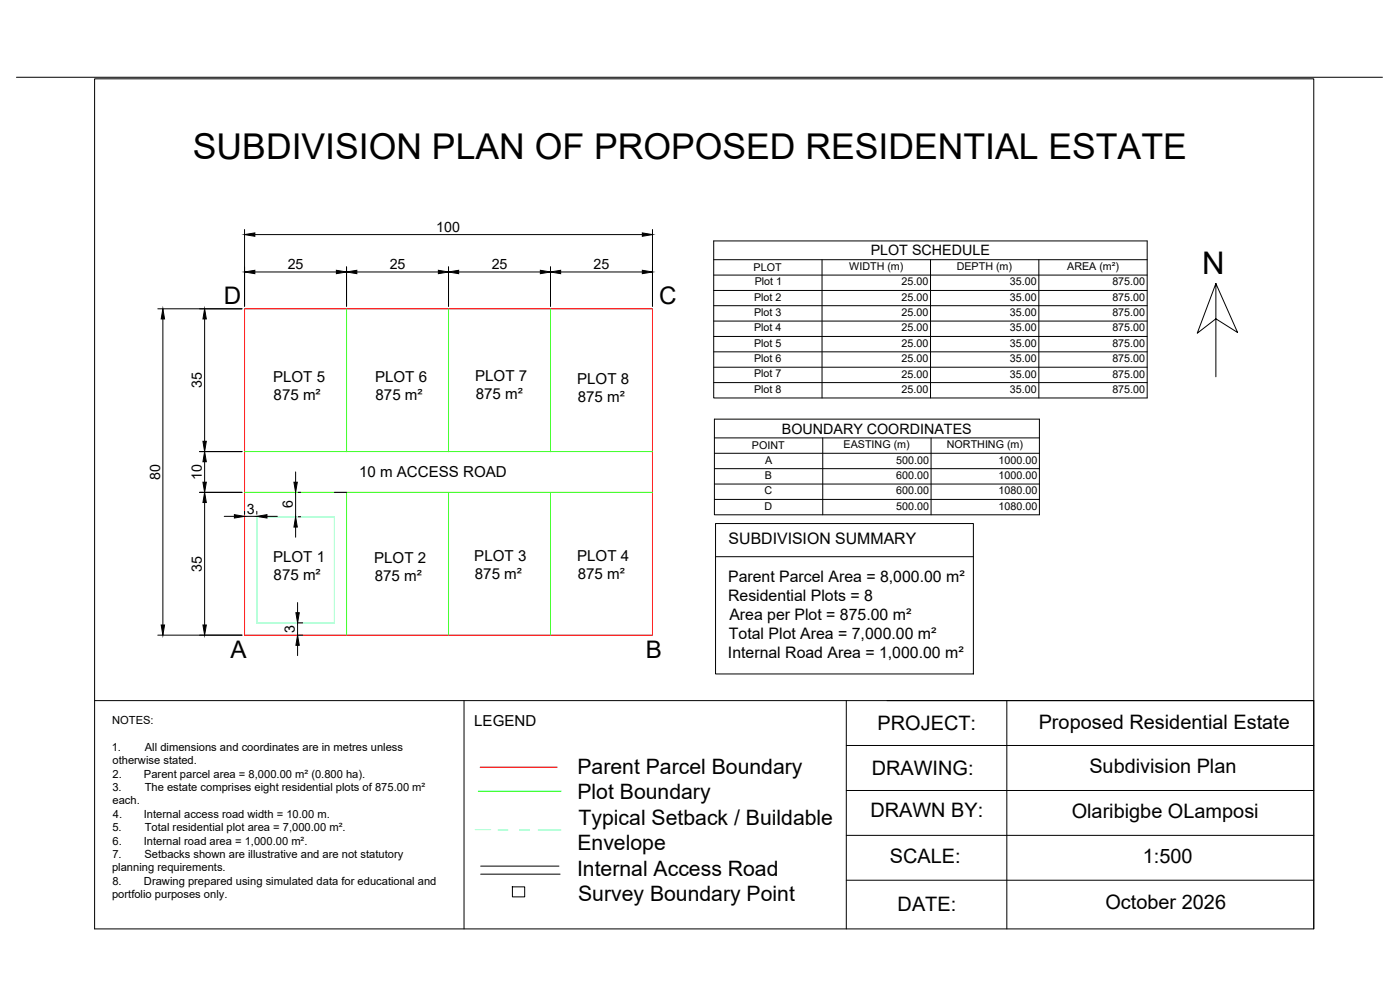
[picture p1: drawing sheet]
<svg xmlns="http://www.w3.org/2000/svg" width="420mm" height="297mm" viewBox="0 0 420 297" stroke-linecap="round" stroke-linejoin="round" font-family="sans-serif">
<!-- layer: Boundary -->
<path d="M73.4 92.7h122.4v97.9h-122.4zM144.1 230.2h23.1" fill="none" stroke="#f00" stroke-width=".3"/>
<!-- layer: Building -->
<path d="M104 92.7v42.8M134.6 92.7v42.8M165.2 92.7v42.8M73.4 135.5h122.4M73.4 147.7h122.4M104 147.7v42.9M134.6 147.7v42.9M165.2 147.7v42.9M143.5 237.4h24.9" fill="none" stroke="#3fff00" stroke-width=".3"/>
<!-- layer: 0 -->
<g fill="none" stroke="#000" stroke-width=".3">
<path d="M4.9 23.2h410M73.4 68.9v23M76.5 70.4h116.3M195.8 68.9v23M214.2 72.3h130.1v47.1h-130.1zM214.2 77.9h130.1M246.7 77.9v41.5M279.3 77.9v41.5M311.8 77.9v41.5M47.4 92.7h25.2M48.9 95.7v91.8M61.4 95.7v36.7"/>
<path d="M76.5 81.6h24.5M104 80.1v11.8M107.1 81.6h24.5M134.6 80.1v11.8M137.7 81.6h24.5M165.2 80.1v11.8M168.3 81.6h24.5M214.2 82.5h130.1M214.2 87.2h130.1M214.2 91.7h130.1M214.2 96.3h130.1M364.9 85.1l-5.6 14.9 5.6-4.3 6.5 4.1-6.5-14.7v28"/>
<path d="M214.2 101h130.1M214.2 105.6h130.1M214.2 110.2h130.1M214.2 114.8h130.1M59.9 135.5h12.7M61.4 138.5v6.2M214.4 125.8h97.5v28.7h-97.5zM214.4 131.4h97.5M214.4 136h97.5M246.9 131.4v23.1M279.4 131.4v23.1M59.9 147.7h12.7"/>
<path d="M61.4 150.8v36.7M67.3 154.9h3M73.4 153.4v.9M73.4 154.9h3.7M77.1 153.4v.9M80.1 154.9h3.1M88.7 141.6v3.1M88.7 147.7v7.4M88.7 158.1v3.1M89.5 147.7h.7M89.5 155.1h.7M100.4 147.7h3.6"/>
<path d="M214.4 140.6h97.5M214.4 145.2h97.5M214.4 149.8h97.5M214.7 157.1h77.4v45.1h-77.4zM214.7 167h77.4M47.4 190.6h25.2M89.3 180.8v3M89.3 186.9v3.7M89.3 193.6v3.1M89.5 190.6h1.4M89.5 186.9h1.4M28.4 210.2h365.9v68.5h-365.9v-255h365.9v255"/>
<path d="M139.3 210.2v68.5M254 210.2v68.5M266.2 210.2h128.1M302.2 210.2v68.5M254 223.7h140.3M254 237.2h140.3M144.3 259.9h23.5M254 250.6h140.3M144.3 262.3h23.8M153.7 266.1h3.8v3h-3.7v-3M254 264.1h140.3"/>
</g>
<g fill="#000" stroke="#000" stroke-width=".3">
<path d="M73.4 70.4l3.1-.5v1zM192.8 69.9l3 .5-3 .5zM48.9 92.7l.5 3h-1zM61.4 92.7l.5 3h-1zM73.4 81.6l3.1-.5v1zM101 81.1l3 .5-3 .5zM104 81.6l3.1-.5v1zM131.6 81.1l3 .5-3 .5zM134.6 81.6l3.1-.5v1zM162.2 81.1l3 .5-3 .5zM165.2 81.6l3.1-.5v1zM192.8 81.1l3 .5-3 .5z"/>
<path d="M60.9 132.4h1l-.5 3.1zM61.4 135.5l.5 3h-1zM60.9 144.7h1l-.5 3zM61.4 147.7l.5 3.1h-1zM70.3 154.4l3.1 .5-3.1 .5zM77.1 154.9l3-.5v1zM88.7 155.1l.5 3h-1zM88.2 144.7h1l-.5 3zM48.4 187.5h1l-.5 3.1zM60.9 187.5h1l-.5 3.1zM88.8 183.8h1l-.5 3.1zM89.3 190.6l.5 3h-1z"/>
</g>
<!-- layer: plot -->
<path d="M77.1 155.1h23.3v31.8h-23.3zM142.6 248.9h4.7M149.5 249h2.9M155.9 249h2.9M161.5 249h6.8" fill="none" stroke="#0ff" stroke-width=".3"/>
<text font-size="10.7" x="57.9" y="47.8">SUBDIVISION PLAN OF PROPOSED RESIDENTIAL ESTATE</text>
<text font-size="9.4" x="360.8" y="82.3">N</text>
<g font-size="7.3">
<text x="67.2" y="91.1">D</text>
<text x="197.8" y="91.3">C</text>
<text x="69.2" y="197.4">A</text>
<text x="193.8" y="197.3">B</text>
</g>
<g font-size="6.4">
<text x="173.3" y="232.3">Parent Parcel Boundary</text>
<text x="173.3" y="239.8">Plot Boundary</text>
<text x="173.6" y="247.6">Typical Setback / Buildable</text>
<text x="173.3" y="255.1">Envelope</text>
<text x="173.2" y="262.7">Internal Access Road</text>
<text x="173.5" y="270.4">Survey Boundary Point</text>
</g>
<g font-size="6">
<text x="263.4" y="219">PROJECT:</text>
<text x="311.7" y="218.7">Proposed Residential Estate</text>
<text x="261.6" y="232.4">DRAWING:</text>
<text x="326.9" y="231.9">Subdivision Plan</text>
<text x="261.2" y="245.1">DRAWN BY:</text>
<text x="321.6" y="245.3">Olaribigbe OLamposi</text>
<text x="267" y="258.9">SCALE:</text>
<text x="343" y="258.9">1:500</text>
<text x="269.4" y="273.5">DATE:</text>
<text x="331.8" y="272.9">October 2026</text>
</g>
<g font-size="4.8">
<text x="218.7" y="163.3">SUBDIVISION SUMMARY</text>
<text x="218.5" y="174.6">Parent Parcel Area = 8,000.00 m²</text>
<text x="218.5" y="180.3">Residential Plots = 8</text>
<text x="218.9" y="186">Area per Plot = 875.00 m²</text>
<text x="218.8" y="191.7">Total Plot Area = 7,000.00 m²</text>
<text x="218.5" y="197.4">Internal Road Area = 1,000.00 m²</text>
</g>
<g font-size="4.5">
<text x="81.9" y="114.7">PLOT 5</text>
<text x="112.6" y="114.7">PLOT 6</text>
<text x="142.6" y="114.4">PLOT 7</text>
<text x="142.8" y="119.8">875 m²</text>
<text x="173.2" y="115.2">PLOT 8</text>
<text x="82.1" y="120.1">875 m²</text>
<text x="112.7" y="120.1">875 m²</text>
<text x="173.4" y="120.6">875 m²</text>
<text x="107.8" y="143.2">10 m ACCESS ROAD</text>
<text x="81.9" y="168.6">PLOT 1</text>
<text x="112.3" y="168.9">PLOT 2</text>
<text x="142.4" y="168.4">PLOT 3</text>
<text x="142.5" y="173.8">875 m²</text>
<text x="173.2" y="168.4">PLOT 4</text>
<text x="173.4" y="173.8">875 m²</text>
<text x="82.1" y="174.1">875 m²</text>
<text x="112.5" y="174.3">875 m²</text>
<text x="142.3" y="217.9">LEGEND</text>
</g>
<g font-size="4.3">
<text x="130.9" y="69.6">100</text>
<text x="261.3" y="76.7">PLOT SCHEDULE</text>
<text x="86.3" y="80.8">25</text>
<text x="117" y="80.8">25</text>
<text x="147.6" y="80.8">25</text>
<text x="178.2" y="80.8">25</text>
<text x="60.6" y="116.4" transform="rotate(-90 60.6 116.4)">35</text>
<text x="234.6" y="130.1">BOUNDARY COORDINATES</text>
<text x="48.1" y="144" transform="rotate(-90 48.1 144)">80</text>
<text x="60.6" y="144.1" transform="rotate(-90 60.6 144.1)">10</text>
<text x="74.1" y="154.1">3</text>
<text x="87.9" y="152.6" transform="rotate(-90 87.9 152.6)">6</text>
<text x="60.6" y="171.5" transform="rotate(-90 60.6 171.5)">35</text>
<text x="88.5" y="189.9" transform="rotate(-90 88.5 189.9)">3</text>
</g>
<g font-size="3.4">
<text x="33.6" y="217.3">NOTES:</text>
<text x="33.5" y="225.3">1.</text>
<text x="43.5" y="225.3">All dimensions and coordinates are in metres unless</text>
<text x="33.8" y="229.3">otherwise stated.</text>
<text x="33.8" y="233.3">2.</text>
<text x="43.2" y="233.3">Parent parcel area = 8,000.00 m² (0.800 ha).</text>
<text x="33.7" y="237.4">3.</text>
<text x="43.4" y="237.4">The estate comprises eight residential plots of 875.00 m²</text>
<text x="33.8" y="241.4">each.</text>
<text x="33.9" y="245.4">4.</text>
<text x="43.2" y="245.4">Internal access road width = 10.00 m.</text>
<text x="33.7" y="249.4">5.</text>
<text x="43.4" y="249.4">Total residential plot area = 7,000.00 m².</text>
<text x="33.7" y="257.5">7.</text>
<text x="33.8" y="253.4">6.</text>
<text x="43.2" y="253.4">Internal road area = 1,000.00 m².</text>
<text x="43.3" y="257.5">Setbacks shown are illustrative and are not statutory</text>
<text x="33.6" y="261.4">planning requirements.</text>
<text x="33.6" y="269.5">portfolio purposes only.</text>
<text x="33.7" y="265.5">8.</text>
<text x="43.2" y="265.5">Drawing prepared using simulated data for educational and</text>
</g>
<g font-size="3.2">
<text x="226.2" y="81.4">PLOT</text>
<text x="254.9" y="81.1">WIDTH (m)</text>
<text x="287.1" y="81.1">DEPTH (m)</text>
<text x="320.3" y="81.1">AREA (m²)</text>
<text x="226.5" y="85.6">Plot 1</text>
<text x="270.6" y="85.6">25.00</text>
<text x="303.1" y="85.6">35.00</text>
<text x="333.8" y="85.6">875.00</text>
<text x="226.3" y="90.2">Plot 2</text>
<text x="226.3" y="94.8">Plot 3</text>
<text x="270.6" y="90.2">25.00</text>
<text x="270.6" y="94.8">25.00</text>
<text x="303.1" y="90.2">35.00</text>
<text x="303.1" y="94.8">35.00</text>
<text x="333.8" y="90.2">875.00</text>
<text x="333.8" y="94.8">875.00</text>
<text x="226.3" y="99.4">Plot 4</text>
<text x="270.6" y="99.4">25.00</text>
<text x="303.1" y="99.4">35.00</text>
<text x="333.8" y="99.4">875.00</text>
<text x="226.3" y="104">Plot 5</text>
<text x="270.6" y="104">25.00</text>
<text x="303.1" y="104">35.00</text>
<text x="333.8" y="104">875.00</text>
<text x="226.3" y="108.7">Plot 6</text>
<text x="226.3" y="113.2">Plot 7</text>
<text x="270.6" y="108.7">25.00</text>
<text x="270.6" y="113.3">25.00</text>
<text x="303.1" y="108.7">35.00</text>
<text x="303.1" y="113.3">35.00</text>
<text x="333.8" y="108.7">875.00</text>
<text x="333.8" y="113.3">875.00</text>
<text x="226.3" y="117.9">Plot 8</text>
<text x="270.6" y="117.9">25.00</text>
<text x="303.1" y="117.9">35.00</text>
<text x="333.8" y="117.9">875.00</text>
<text x="225.7" y="134.9">POINT</text>
<text x="253.2" y="134.6">EASTING (m)</text>
<text x="284.2" y="134.6">NORTHING (m)</text>
<text x="229.6" y="143.7">B</text>
<text x="229.6" y="139.1">A</text>
<text x="269" y="139.1">500.00</text>
<text x="269" y="143.7">600.00</text>
<text x="299.7" y="139.1">1000.00</text>
<text x="299.7" y="143.7">1000.00</text>
<text x="229.5" y="148.4">C</text>
<text x="269" y="148.3">600.00</text>
<text x="299.7" y="148.3">1080.00</text>
<text x="229.5" y="152.9">D</text>
<text x="269" y="152.9">500.00</text>
<text x="299.7" y="152.9">1080.00</text>
</g>
</svg>
